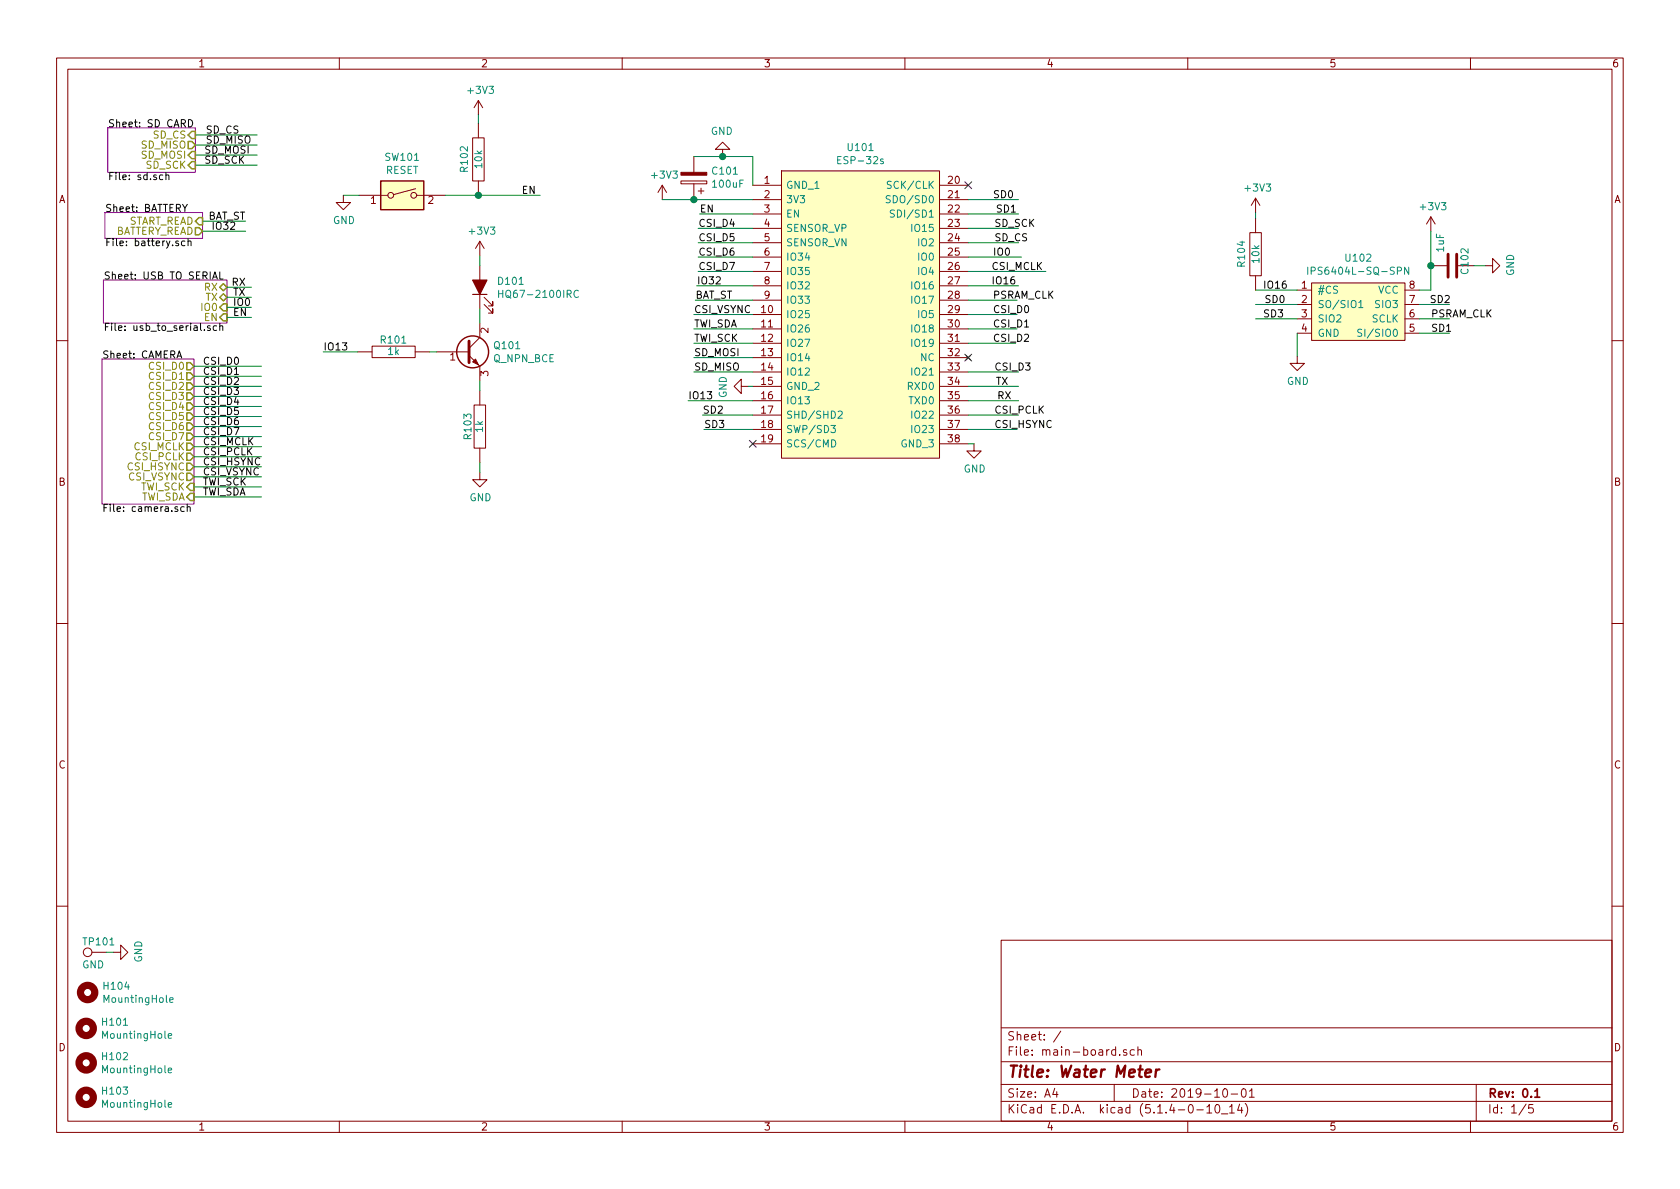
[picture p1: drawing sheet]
EESchema Schematic File Version 4
LIBS:main-board-cache
EELAYER 30 0
EELAYER END
$Descr A4 11693 8268
encoding utf-8
Sheet 1 5
Title "Water Meter"
Date "2019-10-01"
Rev "0.1"
Comp ""
Comment1 ""
Comment2 ""
Comment3 ""
Comment4 ""
$EndDescr
$Comp
L water-lib:ESP-32s U101
U 1 1
P 5240 1280
F 0 "U101" H 5990 1545 50  0000 C CNN
F 1 "ESP-32s" H 5990 1454 50  0000 C CNN
F 2 "water-lib:ESP-32S" H 6590 1380 50  0001 L CNN
F 3 "http://en.ai-thinker.com/esp32/spec/esp32s" H 6590 1280 50  0001 L CNN
F 4 "WiFi-BT-BLE MCU module" H 6590 1180 50  0001 L CNN "Description"
F 5 "" H 6590 1080 50  0001 L CNN "Height"
F 6 "Ai-Thinker" H 6590 980 50  0001 L CNN "Manufacturer_Name"
F 7 "ESP-32s" H 6590 880 50  0001 L CNN "Manufacturer_Part_Number"
F 8 "" H 6590 780 50  0001 L CNN "Mouser Part Number"
F 9 "" H 6590 680 50  0001 L CNN "Mouser Price/Stock"
F 10 "" H 6590 580 50  0001 L CNN "RS Part Number"
F 11 "" H 6590 480 50  0001 L CNN "RS Price/Stock"
F 12 "C277944" H 5240 1280 50  0001 C CNN "LCSC"
	1    5240 1280
	1    0    0    -1  
$EndComp
$Comp
L water-lib:IPS6404L-SQ-SPN U102
U 1 1
P 9430 2160
F 0 "U102" H 9455 2535 50  0000 C CNN
F 1 "IPS6404L-SQ-SPN" H 9455 2444 50  0000 C CNN
F 2 "Package_SO:SOP-8_3.76x4.96mm_P1.27mm" H 9430 1860 50  0001 C CNN
F 3 "https://github.com/Edragon/Datasheet/blob/master/IPUS/IPUS%2064Mbit.pdf" H 9380 2160 50  0001 C CNN
F 4 "https://www.electrodragon.com/product/2pcs-ipus-ips6404-iot-ram/" H 9430 1760 50  0001 C CNN "electrodragon"
	1    9430 2160
	1    0    0    -1  
$EndComp
Wire Wire Line
	9030 2010 8740 2010
Wire Wire Line
	9030 2110 8740 2110
Wire Wire Line
	9030 2210 8740 2210
Wire Wire Line
	9880 2010 9960 2010
Wire Wire Line
	9960 2010 9960 1840
Wire Wire Line
	9880 2110 10090 2110
Wire Wire Line
	9880 2210 10090 2210
Wire Wire Line
	9880 2310 10090 2310
Text Label 8790 2010 0    50   ~ 0
IO16
Text Label 8800 2110 0    50   ~ 0
SD0
Text Label 8790 2210 0    50   ~ 0
SD3
Text Label 9950 2110 0    50   ~ 0
SD2
Text Label 9960 2210 0    50   ~ 0
PSRAM_CLK
Text Label 9960 2310 0    50   ~ 0
SD1
$Comp
L power:GND #PWR0111
U 1 1
P 9030 2470
F 0 "#PWR0111" H 9030 2220 50  0001 C CNN
F 1 "GND" H 9035 2297 50  0000 C CNN
F 2 "" H 9030 2470 50  0001 C CNN
F 3 "" H 9030 2470 50  0001 C CNN
	1    9030 2470
	1    0    0    -1  
$EndComp
Wire Wire Line
	9030 2310 9030 2470
$Comp
L pspice:R R104
U 1 1
P 8740 1760
F 0 "R104" V 8640 1760 50  0000 C CNN
F 1 "10k" V 8740 1760 50  0000 C CNN
F 2 "Resistor_SMD:R_0805_2012Metric_Pad1.15x1.40mm_HandSolder" H 8740 1760 50  0001 C CNN
F 3 "~" H 8740 1760 50  0001 C CNN
F 4 "C180849" H 8740 1760 50  0001 C CNN "LCSC"
	1    8740 1760
	1    0    0    -1  
$EndComp
$Comp
L power:+3V3 #PWR0110
U 1 1
P 8740 1470
F 0 "#PWR0110" H 8740 1320 50  0001 C CNN
F 1 "+3V3" H 8755 1643 50  0000 C CNN
F 2 "" H 8740 1470 50  0001 C CNN
F 3 "" H 8740 1470 50  0001 C CNN
	1    8740 1470
	1    0    0    -1  
$EndComp
Wire Wire Line
	8740 1470 8740 1510
$Comp
L Device:C C102
U 1 1
P 10110 1840
F 0 "C102" H 9980 1930 50  0000 L CNN
F 1 "1uF" H 9880 1760 50  0000 L CNN
F 2 "Capacitor_SMD:C_0805_2012Metric_Pad1.15x1.40mm_HandSolder" H 10148 1690 50  0001 C CNN
F 3 "~" H 10110 1840 50  0001 C CNN
F 4 "C24123" H 10110 1840 50  0001 C CNN "LCSC"
	1    10110 1840
	0    1    1    0   
$EndComp
$Comp
L power:+3V3 #PWR0112
U 1 1
P 9960 1600
F 0 "#PWR0112" H 9960 1450 50  0001 C CNN
F 1 "+3V3" H 9975 1773 50  0000 C CNN
F 2 "" H 9960 1600 50  0001 C CNN
F 3 "" H 9960 1600 50  0001 C CNN
	1    9960 1600
	1    0    0    -1  
$EndComp
$Comp
L power:GND #PWR0113
U 1 1
P 10340 1840
F 0 "#PWR0113" H 10340 1590 50  0001 C CNN
F 1 "GND" H 10345 1667 50  0000 C CNN
F 2 "" H 10340 1840 50  0001 C CNN
F 3 "" H 10340 1840 50  0001 C CNN
	1    10340 1840
	0    -1   -1   0   
$EndComp
Wire Wire Line
	9960 1840 9960 1600
Connection ~ 9960 1840
Wire Wire Line
	10260 1840 10340 1840
Wire Wire Line
	6740 1980 7090 1980
Text Label 6900 1980 0    50   ~ 0
IO16
Wire Wire Line
	6740 1380 7090 1380
Text Label 6910 1380 0    50   ~ 0
SD0
Wire Wire Line
	5240 2980 4900 2980
Text Label 4900 2980 0    50   ~ 0
SD3
Wire Wire Line
	5240 2880 4890 2880
Text Label 4890 2880 0    50   ~ 0
SD2
Wire Wire Line
	6740 2080 7080 2080
Text Label 6910 2080 0    50   ~ 0
PSRAM_CLK
Wire Wire Line
	6740 1480 7090 1480
Text Label 6930 1480 0    50   ~ 0
SD1
Wire Wire Line
	6740 2280 7080 2280
Text Label 6910 2280 0    50   ~ 0
CSI_D1
Wire Wire Line
	6740 2180 7080 2180
Text Label 6910 2180 0    50   ~ 0
CSI_D0
Wire Wire Line
	6740 2380 7070 2380
Text Label 6910 2380 0    50   ~ 0
CSI_D2
Wire Wire Line
	6740 2580 7090 2580
Text Label 6920 2580 0    50   ~ 0
CSI_D3
Wire Wire Line
	5240 1580 4860 1580
Wire Wire Line
	5240 1680 4860 1680
Wire Wire Line
	5240 1780 4860 1780
Wire Wire Line
	5240 1880 4860 1880
Text Label 4860 1580 0    50   ~ 0
CSI_D4
Text Label 4860 1680 0    50   ~ 0
CSI_D5
Text Label 4860 1780 0    50   ~ 0
CSI_D6
Text Label 4860 1880 0    50   ~ 0
CSI_D7
Wire Wire Line
	6740 2880 7090 2880
Text Label 6920 2880 0    50   ~ 0
CSI_PCLK
$Comp
L power:GND #PWR0107
U 1 1
P 5030 1080
F 0 "#PWR0107" H 5030 830 50  0001 C CNN
F 1 "GND" H 5035 907 50  0000 C CNN
F 2 "" H 5030 1080 50  0001 C CNN
F 3 "" H 5030 1080 50  0001 C CNN
	1    5030 1080
	-1   0    0    1   
$EndComp
Wire Wire Line
	5240 1380 4830 1380
Wire Wire Line
	4830 1080 5030 1080
Wire Wire Line
	5240 1080 5240 1280
Connection ~ 5030 1080
Wire Wire Line
	5030 1080 5240 1080
$Comp
L Device:CP C101
U 1 1
P 4830 1230
F 0 "C101" H 4712 1184 50  0000 R CNN
F 1 "100uF" H 4712 1275 50  0000 R CNN
F 2 "water-lib:TAJB107M010RNJ" H 4868 1080 50  0001 C CNN
F 3 "https://datasheet.lcsc.com/szlcsc/AVX-TAJB107M010RNJ_C7196.pdf" H 4830 1230 50  0001 C CNN
F 4 "C7196" H 4830 1230 50  0001 C CNN "LCSC"
	1    4830 1230
	-1   0    0    1   
$EndComp
Text Label 6900 1880 0    50   ~ 0
CSI_MCLK
$Comp
L power:+3V3 #PWR0106
U 1 1
P 4610 1380
F 0 "#PWR0106" H 4610 1230 50  0001 C CNN
F 1 "+3V3" H 4625 1553 50  0000 C CNN
F 2 "" H 4610 1380 50  0001 C CNN
F 3 "" H 4610 1380 50  0001 C CNN
	1    4610 1380
	1    0    0    -1  
$EndComp
Wire Wire Line
	6740 1880 7280 1880
Wire Wire Line
	4830 1380 4610 1380
Connection ~ 4830 1380
Wire Wire Line
	6740 2980 7080 2980
Text Label 6920 2980 0    50   ~ 0
CSI_HSYNC
Wire Wire Line
	5240 2280 4830 2280
Wire Wire Line
	5240 2380 4830 2380
Text Label 4830 2280 0    50   ~ 0
TWI_SDA
Text Label 4830 2380 0    50   ~ 0
TWI_SCK
Wire Wire Line
	5240 2180 4830 2180
Text Label 4830 2180 0    50   ~ 0
CSI_VSYNC
$Comp
L Switch:SW_DIP_x01 SW101
U 1 1
P 2800 1350
F 0 "SW101" H 2800 1617 50  0000 C CNN
F 1 "RESET" H 2800 1526 50  0000 C CNN
F 2 "Button_Switch_SMD:SW_SPST_B3U-1000P" H 2800 1350 50  0001 C CNN
F 3 "~" H 2800 1350 50  0001 C CNN
F 4 "C231329" H 2800 1350 50  0001 C CNN "LCSC"
	1    2800 1350
	1    0    0    -1  
$EndComp
$Comp
L power:GND #PWR0102
U 1 1
P 2390 1350
F 0 "#PWR0102" H 2390 1100 50  0001 C CNN
F 1 "GND" H 2395 1177 50  0000 C CNN
F 2 "" H 2390 1350 50  0001 C CNN
F 3 "" H 2390 1350 50  0001 C CNN
	1    2390 1350
	1    0    0    -1  
$EndComp
Wire Wire Line
	3100 1350 3330 1350
Wire Wire Line
	2500 1350 2390 1350
Wire Wire Line
	5240 1480 4870 1480
Text Label 4870 1480 0    50   ~ 0
EN
Text Label 3630 1350 0    50   ~ 0
EN
Connection ~ 3330 1350
Wire Wire Line
	3330 1350 3760 1350
$Comp
L power:+3V3 #PWR0103
U 1 1
P 3330 790
F 0 "#PWR0103" H 3330 640 50  0001 C CNN
F 1 "+3V3" H 3345 963 50  0000 C CNN
F 2 "" H 3330 790 50  0001 C CNN
F 3 "" H 3330 790 50  0001 C CNN
	1    3330 790 
	1    0    0    -1  
$EndComp
Wire Wire Line
	3330 790  3330 850 
Wire Wire Line
	6740 2680 7090 2680
Wire Wire Line
	6740 2780 7090 2780
Text Label 6930 2680 0    50   ~ 0
TX
Text Label 6940 2780 0    50   ~ 0
RX
Wire Wire Line
	6740 1780 7110 1780
Text Label 6910 1780 0    50   ~ 0
IO0
$Comp
L Device:Q_NPN_BCE Q101
U 1 1
P 3240 2440
F 0 "Q101" H 3431 2486 50  0000 L CNN
F 1 "Q_NPN_BCE" H 3431 2395 50  0000 L CNN
F 2 "Package_TO_SOT_SMD:SOT-23" H 3440 2540 50  0001 C CNN
F 3 "https://datasheet.lcsc.com/szlcsc/Changjiang-Electronics-Tech-CJ-S8050_C2146.pdf" H 3240 2440 50  0001 C CNN
F 4 "C2146" H 3240 2440 50  0001 C CNN "LCSC"
	1    3240 2440
	1    0    0    -1  
$EndComp
NoConn ~ 6740 2480
$Comp
L power:GND #PWR0109
U 1 1
P 6780 3080
F 0 "#PWR0109" H 6780 2830 50  0001 C CNN
F 1 "GND" H 6785 2907 50  0000 C CNN
F 2 "" H 6780 3080 50  0001 C CNN
F 3 "" H 6780 3080 50  0001 C CNN
	1    6780 3080
	1    0    0    -1  
$EndComp
Wire Wire Line
	6740 3080 6780 3080
$Comp
L power:GND #PWR0108
U 1 1
P 5210 2680
F 0 "#PWR0108" H 5210 2430 50  0001 C CNN
F 1 "GND" H 5215 2507 50  0000 C CNN
F 2 "" H 5210 2680 50  0001 C CNN
F 3 "" H 5210 2680 50  0001 C CNN
	1    5210 2680
	0    1    1    0   
$EndComp
Wire Wire Line
	5210 2680 5240 2680
Wire Wire Line
	5240 2780 4790 2780
Text Label 4790 2780 0    50   ~ 0
IO13
$Comp
L pspice:R R101
U 1 1
P 2740 2440
F 0 "R101" V 2820 2440 50  0000 C CNN
F 1 "1k" V 2740 2440 50  0000 C CNN
F 2 "Resistor_SMD:R_0805_2012Metric_Pad1.15x1.40mm_HandSolder" H 2740 2440 50  0001 C CNN
F 3 "~" H 2740 2440 50  0001 C CNN
F 4 "C79496" H 2740 2440 50  0001 C CNN "LCSC"
	1    2740 2440
	0    -1   -1   0   
$EndComp
Wire Wire Line
	2990 2440 3040 2440
Wire Wire Line
	2490 2440 2250 2440
Text Label 2250 2440 0    50   ~ 0
IO13
$Comp
L pspice:R R103
U 1 1
P 3340 2960
F 0 "R103" V 3420 2960 50  0000 C CNN
F 1 "1k" V 3340 2960 50  0000 C CNN
F 2 "Resistor_SMD:R_0805_2012Metric_Pad1.15x1.40mm_HandSolder" H 3340 2960 50  0001 C CNN
F 3 "~" H 3340 2960 50  0001 C CNN
F 4 "C79496" H 3340 2960 50  0001 C CNN "LCSC"
	1    3340 2960
	-1   0    0    1   
$EndComp
$Comp
L power:GND #PWR0105
U 1 1
P 3340 3280
F 0 "#PWR0105" H 3340 3030 50  0001 C CNN
F 1 "GND" H 3345 3107 50  0000 C CNN
F 2 "" H 3340 3280 50  0001 C CNN
F 3 "" H 3340 3280 50  0001 C CNN
	1    3340 3280
	1    0    0    -1  
$EndComp
$Comp
L power:+3V3 #PWR0104
U 1 1
P 3340 1770
F 0 "#PWR0104" H 3340 1620 50  0001 C CNN
F 1 "+3V3" H 3355 1943 50  0000 C CNN
F 2 "" H 3340 1770 50  0001 C CNN
F 3 "" H 3340 1770 50  0001 C CNN
	1    3340 1770
	1    0    0    -1  
$EndComp
Wire Wire Line
	3340 1770 3340 1840
Wire Wire Line
	3340 2140 3340 2240
Wire Wire Line
	3340 2640 3340 2710
Wire Wire Line
	3340 3210 3340 3280
Wire Wire Line
	5240 2480 4830 2480
Text Label 4830 2480 0    50   ~ 0
SD_MOSI
Wire Wire Line
	5240 2580 4830 2580
Text Label 4830 2580 0    50   ~ 0
SD_MISO
Text Label 6920 1580 0    50   ~ 0
SD_SCK
Text Label 6920 1680 0    50   ~ 0
SD_CS
Wire Wire Line
	6740 1580 7090 1580
Wire Wire Line
	6740 1680 7090 1680
Wire Wire Line
	5240 2080 4840 2080
Text Label 4840 2080 0    50   ~ 0
BAT_ST
Wire Wire Line
	5240 1980 4850 1980
Text Label 4850 1980 0    50   ~ 0
IO32
$Comp
L water-lib:HQ67-2100IRC D101
U 1 1
P 3340 1990
F 0 "D101" V 3379 1873 50  0000 R CNN
F 1 "HQ67-2100IRC" V 3288 1873 50  0000 R CNN
F 2 "water-lib:HQ67-2100IRC" H 3340 1640 50  0001 C CNN
F 3 "https://datasheet.lcsc.com/szlcsc/HARVATEK-HQ67-2100IRC_C258876.pdf" H 3340 1990 50  0001 C CNN
F 4 "C258876" H 3340 1740 50  0001 C CNN "LCSC"
	1    3340 1990
	0    -1   -1   0   
$EndComp
$Comp
L Mechanical:MountingHole H104
U 1 1
P 610 6900
F 0 "H104" H 710 6946 50  0000 L CNN
F 1 "MountingHole" H 710 6855 50  0000 L CNN
F 2 "MountingHole:MountingHole_3.2mm_M3_Pad_Via" H 610 6900 50  0001 C CNN
F 3 "~" H 610 6900 50  0001 C CNN
	1    610  6900
	1    0    0    -1  
$EndComp
$Comp
L Mechanical:MountingHole H101
U 1 1
P 600 7150
F 0 "H101" H 700 7196 50  0000 L CNN
F 1 "MountingHole" H 700 7105 50  0000 L CNN
F 2 "MountingHole:MountingHole_3.2mm_M3_Pad_Via" H 600 7150 50  0001 C CNN
F 3 "~" H 600 7150 50  0001 C CNN
	1    600  7150
	1    0    0    -1  
$EndComp
$Comp
L Mechanical:MountingHole H102
U 1 1
P 600 7390
F 0 "H102" H 700 7436 50  0000 L CNN
F 1 "MountingHole" H 700 7345 50  0000 L CNN
F 2 "MountingHole:MountingHole_3.2mm_M3_Pad_Via" H 600 7390 50  0001 C CNN
F 3 "~" H 600 7390 50  0001 C CNN
	1    600  7390
	1    0    0    -1  
$EndComp
$Comp
L Mechanical:MountingHole H103
U 1 1
P 600 7630
F 0 "H103" H 700 7676 50  0000 L CNN
F 1 "MountingHole" H 700 7585 50  0000 L CNN
F 2 "MountingHole:MountingHole_3.2mm_M3_Pad_Via" H 600 7630 50  0001 C CNN
F 3 "~" H 600 7630 50  0001 C CNN
	1    600  7630
	1    0    0    -1  
$EndComp
$Comp
L Connector:TestPoint TP101
U 1 1
P 740 6620
F 0 "TP101" V 810 6790 50  0000 R CNN
F 1 "GND" V 650 6790 50  0000 R CNN
F 2 "TestPoint:TestPoint_Pad_D1.0mm" H 940 6620 50  0001 C CNN
F 3 "~" H 940 6620 50  0001 C CNN
	1    740  6620
	0    -1   -1   0   
$EndComp
$Comp
L power:GND #PWR0101
U 1 1
P 790 6620
F 0 "#PWR0101" H 790 6370 50  0001 C CNN
F 1 "GND" H 795 6447 50  0000 C CNN
F 2 "" H 790 6620 50  0001 C CNN
F 3 "" H 790 6620 50  0001 C CNN
	1    790  6620
	0    -1   -1   0   
$EndComp
Wire Wire Line
	740  6620 790  6620
Wire Wire Line
	1580 1990 1750 1990
$Sheet
S 720  1940 860  300 
U 5DA658CB
F0 "USB TO SERIAL" 50
F1 "usb_to_serial.sch" 50
F2 "RX" B R 1580 1990 50 
F3 "TX" B R 1580 2060 50 
F4 "IO0" I R 1580 2130 50 
F5 "EN" I R 1580 2200 50 
$EndSheet
Wire Wire Line
	1580 2060 1750 2060
Wire Wire Line
	1580 2130 1750 2130
Wire Wire Line
	1580 2200 1750 2200
Text Label 1610 1990 0    50   ~ 0
RX
Text Label 1620 2060 0    50   ~ 0
TX
Text Label 1620 2130 0    50   ~ 0
IO0
Text Label 1620 2200 0    50   ~ 0
EN
Wire Wire Line
	1410 1600 1710 1600
Text Label 1450 1530 0    50   ~ 0
BAT_ST
Wire Wire Line
	1410 1530 1710 1530
Text Label 1470 1600 0    50   ~ 0
IO32
$Comp
L pspice:R R102
U 1 1
P 3330 1100
F 0 "R102" V 3230 1100 50  0000 C CNN
F 1 "10k" V 3330 1100 50  0000 C CNN
F 2 "Resistor_SMD:R_0805_2012Metric_Pad1.15x1.40mm_HandSolder" H 3330 1100 50  0001 C CNN
F 3 "~" H 3330 1100 50  0001 C CNN
F 4 "C180849" H 3330 1100 50  0001 C CNN "LCSC"
	1    3330 1100
	1    0    0    -1  
$EndComp
Wire Wire Line
	1360 930  1790 930 
Wire Wire Line
	1360 1000 1790 1000
Wire Wire Line
	1360 1070 1790 1070
Wire Wire Line
	1360 1140 1790 1140
Text Label 1420 1070 0    50   ~ 0
SD_MOSI
Text Label 1430 1000 0    50   ~ 0
SD_MISO
Text Label 1430 930  0    50   ~ 0
SD_CS
Text Label 1420 1140 0    50   ~ 0
SD_SCK
NoConn ~ 5240 3080
NoConn ~ 6740 1280
$Sheet
S 710  2490 640  1010
U 5DD3B631
F0 "CAMERA" 50
F1 "camera.sch" 50
F2 "CSI_D2" O R 1350 2680 50 
F3 "CSI_D3" O R 1350 2750 50 
F4 "CSI_D4" O R 1350 2820 50 
F5 "CSI_D5" O R 1350 2890 50 
F6 "CSI_D6" O R 1350 2960 50 
F7 "CSI_D7" O R 1350 3030 50 
F8 "CSI_D1" O R 1350 2610 50 
F9 "CSI_D0" O R 1350 2540 50 
F10 "CSI_MCLK" O R 1350 3100 50 
F11 "CSI_HSYNC" O R 1350 3240 50 
F12 "CSI_VSYNC" O R 1350 3310 50 
F13 "TWI_SCK" I R 1350 3380 50 
F14 "TWI_SDA" I R 1350 3450 50 
F15 "CSI_PCLK" O R 1350 3170 50 
$EndSheet
$Sheet
S 730  1470 680  180 
U 5DC2722E
F0 "BATTERY" 50
F1 "battery.sch" 50
F2 "START_READ" I R 1410 1530 50 
F3 "BATTERY_READ" O R 1410 1600 50 
$EndSheet
Wire Wire Line
	1350 2540 1820 2540
Wire Wire Line
	1350 2610 1820 2610
Wire Wire Line
	1350 2680 1820 2680
Wire Wire Line
	1350 2750 1820 2750
Wire Wire Line
	1350 2820 1820 2820
Wire Wire Line
	1350 2890 1820 2890
Wire Wire Line
	1350 3030 1820 3030
Wire Wire Line
	1350 3100 1820 3100
Wire Wire Line
	1350 3170 1820 3170
Wire Wire Line
	1350 3240 1820 3240
Wire Wire Line
	1350 3380 1820 3380
Text Label 1410 2540 0    50   ~ 0
CSI_D0
Text Label 1410 2610 0    50   ~ 0
CSI_D1
Text Label 1410 2680 0    50   ~ 0
CSI_D2
Text Label 1410 2750 0    50   ~ 0
CSI_D3
Text Label 1410 2820 0    50   ~ 0
CSI_D4
Text Label 1410 2890 0    50   ~ 0
CSI_D5
Text Label 1410 2960 0    50   ~ 0
CSI_D6
Text Label 1410 3030 0    50   ~ 0
CSI_D7
Text Label 1410 3100 0    50   ~ 0
CSI_MCLK
Text Label 1410 3240 0    50   ~ 0
CSI_HSYNC
Text Label 1410 3170 0    50   ~ 0
CSI_PCLK
Text Label 1410 3310 0    50   ~ 0
CSI_VSYNC
Wire Wire Line
	1350 3450 1820 3450
Text Label 1410 3450 0    50   ~ 0
TWI_SDA
Text Label 1410 3380 0    50   ~ 0
TWI_SCK
$Sheet
S 750  880  610  310 
U 5DA30327
F0 "SD CARD" 50
F1 "sd.sch" 50
F2 "SD_CS" I R 1360 930 50 
F3 "SD_MISO" O R 1360 1000 50 
F4 "SD_MOSI" I R 1360 1070 50 
F5 "SD_SCK" I R 1360 1140 50 
$EndSheet
Wire Wire Line
	1350 2960 1820 2960
Wire Wire Line
	1350 3310 1820 3310
$EndSCHEMATC
